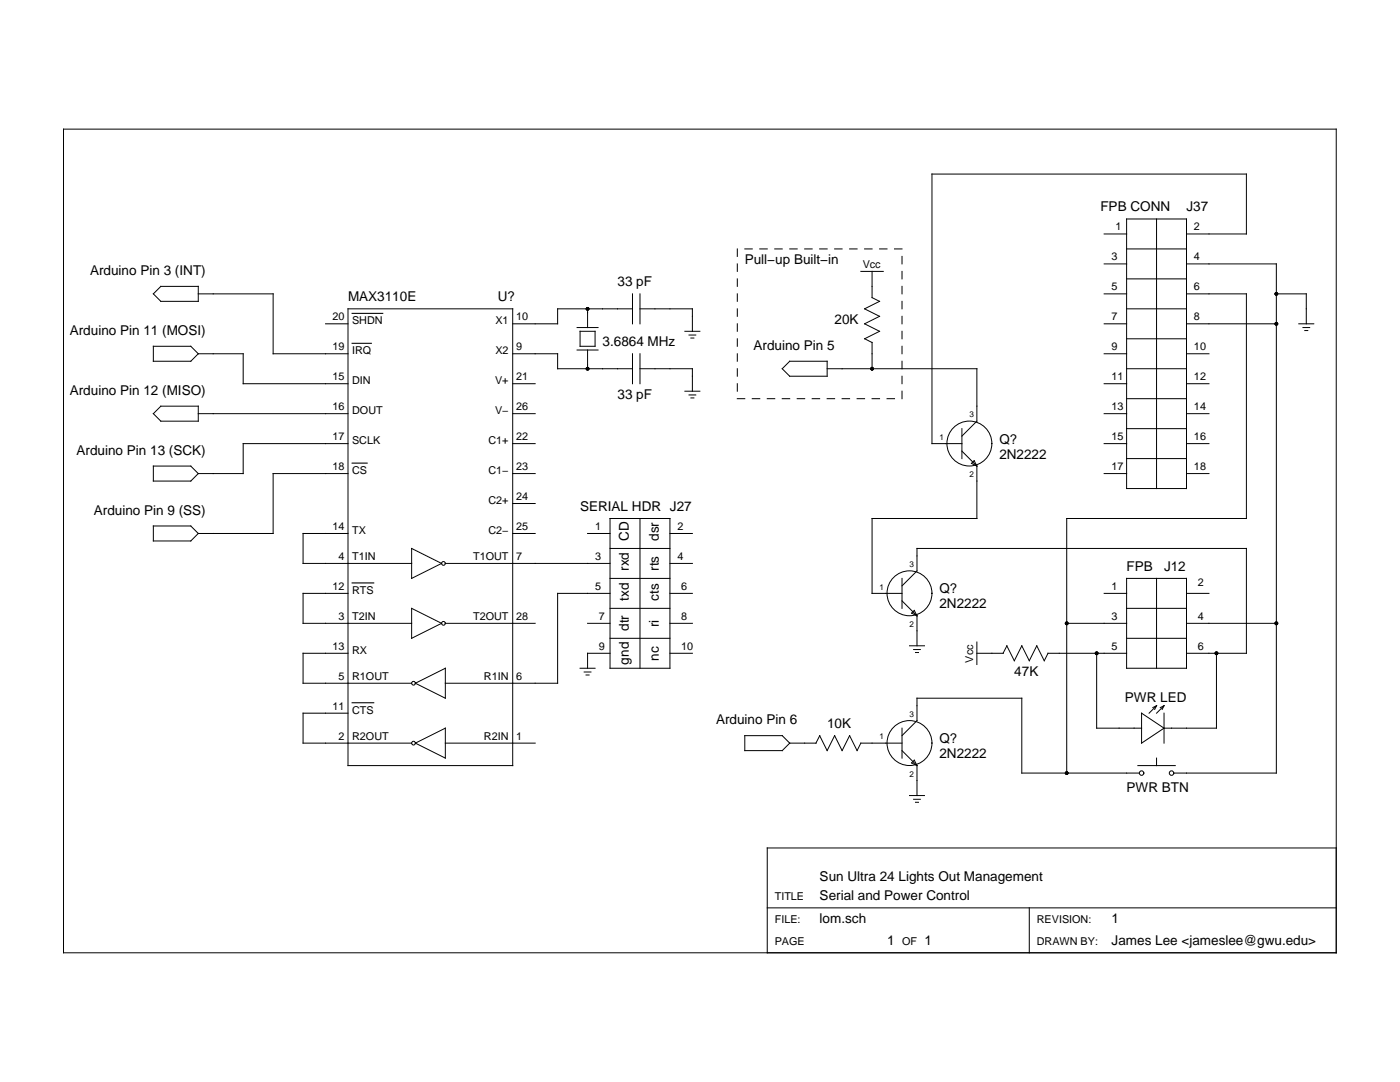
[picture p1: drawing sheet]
<svg xmlns="http://www.w3.org/2000/svg" width="279mm" height="216mm" viewBox="0 0 279 216" stroke-linecap="round" stroke-linejoin="round" font-family="sans-serif">
<g fill="none" stroke="#000" stroke-width=".2">
<path d="M12.7 25.8h254v164.3h-254zM30.6 58.6l1.5-1.5h7.5v3h-7.5zM39.6 58.6h14.9v12h15M126.2 58.6v6M127.7 58.6v6M147.1 49.7v1.5M147.1 52.7v1.5M147.1 55.6v1.5M147.1 58.6v1.5M148.6 49.7h1.5M151.6 49.7h1.5M154.6 49.7h1.5"/>
<path d="M157.6 49.7h1.5M160.6 49.7h1.5M163.6 49.7h1.5M166.6 49.7h1.5M169.6 49.7h1.5M171.8 54.2h4.5M172.5 49.7h1.5M174 54.2v5.2l1.5 .7-3 1.5 3 1.5-3 1.5 3 1.5-3 1.5 1.5 .7M175.5 49.7h1.5M178.5 49.7h1.5M180 51.2v1.5M180 54.2v1.4"/>
<path d="M180 57.1v1.5M220.4 46.7h4.4M220.4 52.7h4.4M220.4 58.6h4.4M224.8 55.6h12M224.8 49.7h12M224.8 43.7h12v53.8h-12zM230.8 43.7v53.8M236.8 46.7h11.9v-12h-62.7v53.8h6M236.8 52.7h17.9v101.6h-20.4M236.8 58.6h11.9v44.9h-35.8v50.8M254.7 58.6h6v6"/>
<path d="M30.6 69.1h7.5l1.5 1.5-1.5 1.5h-7.5zM39.6 70.6h8.9v6h21M65 64.6h4.5M69.5 61.6h32.8v91.2h-32.8zM102.3 70.6h9v3h14.9M102.3 76.6h4.5M115.2 69.8h4.2M115.2 65.4h4.2M115.8 66.1h3v3h-3zM117.3 61.6v3.8M117.3 69.8v3.8M126.2 61.6h-14.9v3h-9"/>
<path d="M126.2 70.6v6M127.7 61.6h10.5v4.5M127.7 73.6h10.5v4.5M127.7 70.6v6M136.7 66.1h3M136.7 78.1h3M137.5 66.9h1.4M137.5 78.8h1.4M137.9 67.5h.6M137.9 79.4h.6M147.1 79.6h1.5M147.1 61.6v1.5"/>
<path d="M147.1 64.6v1.5M147.1 67.6v1.5M147.1 70.6v1.5M147.1 73.6v1.5M147.1 76.6v1.5M150.1 79.6h1.5M153.1 79.6h1.5M156.1 79.6h1.5M156.1 73.6l1.5-1.5h7.5v3h-7.5zM159.1 79.6h1.5M162.1 79.6h1.5M165.1 73.6h29.9v10.4l-3 3"/>
<path d="M165.1 79.6h1.5M168.1 79.6h1.5M171.1 79.6h1.4M174 79.6h1.5M174 68.3v5.3M177 79.6h1.5M180 60.1v1.5M180 63.1v1.5M180 66.1v1.5M180 69.1v1.5M180 72.1v1.5M180 75.1v1.5"/>
<path d="M180 78.1v1.5M220.4 64.6h4.4M220.4 70.6h4.4M220.4 76.6h4.4M224.8 61.6h12M224.8 73.6h12M224.8 67.6h12M224.8 79.6h12M236.8 64.6h17.9M236.8 70.6h4.5M236.8 76.6h4.5M259.2 64.6h3"/>
<path d="M260 65.4h1.4M260.4 66h.6M30.6 82.5l1.5-1.5h7.5v3h-7.5zM30.6 93h7.5l1.5 1.5-1.5 1.5h-7.5zM39.6 82.5h29.9M69.5 88.5h-21v6h-8.9M69.5 94.5h-15v11.9h-14.9M102.3 82.5h4.5M102.3 88.5h4.5M102.3 94.5h4.5M192 90l3 3M192 85.5v6"/>
<path d="M193.9 92.5l.5-.6 .6 1.1zM195 93v10.5h-21v14.9h6M220.4 82.5h4.4M220.4 88.5h4.4M220.4 94.5h4.4M224.8 85.5h12M224.8 91.5h12M236.8 82.5h4.5M236.8 88.5h4.5M236.8 94.5h4.5M30.6 105h7.5l1.5 1.4-1.5 1.5h-7.5zM69.5 106.4h-9v6h21.7"/>
<path d="M69.5 118.4h-9v6h21.7M82.2 109.4l5.9 3-5.9 3zM88.9 112.4h32.8M102.3 106.4h4.5M102.3 100.5h4.5M117.3 106.4h4.4M121.7 118.4h-10.4v17.9h-22.4M121.7 103.5h12v29.8h-12zM121.7 115.4h12M121.7 109.4h12M127.7 103.5v29.8M133.7 106.4h4.5"/>
<path d="M133.7 112.4h4.5M133.7 118.4h4.5M180 116.9l3-3v-4.5h65.7v21h-11.9M180 115.4v6M180 119.9l3 3M220.4 118.4h4.4M224.8 115.4h12v17.9h-12zM230.8 115.4v17.9M236.8 118.4h4.5M69.5 130.4h-9v5.9h21.7M82.2 121.4l5.9 3-5.9 3zM82.9 136.3l6-3v6z"/>
<path d="M88.9 124.4h17.9M115.8 133.3h3M116.6 134.1h1.3M117 134.7h.6M117.3 124.4h4.4M121.7 130.4h-4.4v2.9M121.7 127.4h12M121.7 121.4h12M133.7 124.4h4.5M133.7 130.4h4.5M181.5 128.9h3M181.9 122.3l.6-.5 .5 1.1z"/>
<path d="M182.3 129.6h1.4M182.7 130.2h.6M183 122.9v6M195 130.4h5.2M195 128.1v4.5M200.9 128.9l1.5 2.9 1.5-2.9 1.5 2.9 1.5-2.9 1.5 2.9 .8-1.4h15.6M200.9 128.9l-.7 1.5M212.9 124.4h11.9M218.9 130.4v14.9h8.9M224.8 127.4h12M224.8 121.4h12M236.8 124.4h17.9"/>
<path d="M242.8 130.4v14.9h-10.5M69.5 142.3h-9v6h21.7M82.9 148.3l6-3v6zM88.9 148.3h17.9M148.6 146.8h7.5l1.5 1.5-1.5 1.5h-7.5zM157.6 148.3h5.3l.7-1.5 1.5 3 1.5-3 1.5 3 1.5-3 1.5 3 .7-1.5h8.2M180 146.8l3-3v-4.5h20.9v15h23.5M180 149.8l3 3M180 145.3v6M181.5 158.7h3M181.9 152.2l.6-.5 .5 1.1zM182.3 159.5h1.4"/>
<path d="M183 152.8v5.9M227.1 152.8h7.5M227.8 142.3l4.5 3-4.5 3zM230.8 151.3v1.5M230.8 140.8l-1.5 1.5M230.8 140.8l-.4 .8M230.8 140.8l-.7 .4M232.3 142.3v6M232.3 140.8l-1.5 1.5M232.3 140.8l-.4 .8M232.3 140.8l-.7 .4M182.7 160.1h.6"/>
<path d="M266.7 169.2h-113.6v20.9M153.1 181.2h113.6M205.4 181.2v8.9"/>
<circle cx="193.5" cy="88.5" r="4.5"/>
<circle cx="88.5" cy="112.4" r=".37"/>
<circle cx="181.5" cy="118.4" r="4.5"/>
<circle cx="82.5" cy="136.3" r=".37"/>
<circle cx="88.5" cy="124.4" r=".37"/>
<circle cx="82.5" cy="148.3" r=".37"/>
<circle cx="181.5" cy="148.3" r="4.5"/>
<circle cx="227.8" cy="154.3" r=".45"/>
<circle cx="233.8" cy="154.3" r=".45"/>
</g>
<path d="M70.3 62.5h6.1M70.3 68.5h3.8M70.3 92.4h3M70.3 116.3h4.3M70.3 140.2h4.3" fill="none" stroke="#000" stroke-width=".22"/>
<g fill="#000">
<circle cx="254.7" cy="58.6" r=".37"/>
<circle cx="117.3" cy="61.6" r=".37"/>
<circle cx="117.3" cy="73.6" r=".37"/>
<circle cx="174" cy="73.6" r=".37"/>
<circle cx="254.7" cy="64.6" r=".37"/>
<circle cx="212.9" cy="124.4" r=".37"/>
<circle cx="218.9" cy="130.4" r=".37"/>
<circle cx="242.8" cy="130.4" r=".37"/>
<circle cx="254.7" cy="124.4" r=".37"/>
<circle cx="212.9" cy="154.3" r=".37"/>
</g>
<g font-size="2.7">
<text x="219.6" y="42.2">FPB CONN</text>
<text x="236.8" y="42.2">J37</text>
<text x="148.6" y="52.7">Pull−up Built−in</text>
<text x="18" y="54.9">Arduino Pin 3 (INT)</text>
<text x="123.2" y="57.1">33 pF</text>
<text x="69.5" y="60.1">MAX3110E</text>
<text x="99.3" y="60.1">U?</text>
<text x="166.6" y="64.6">20K</text>
<text x="13.9" y="66.8">Arduino Pin 11 (MOSI)</text>
<text x="120.3" y="69.1">3.6864 MHz</text>
<text x="150.4" y="69.8">Arduino Pin 5</text>
<text x="13.9" y="78.8">Arduino Pin 12 (MISO)</text>
<text x="123.2" y="79.6">33 pF</text>
<text x="199.4" y="88.5">Q?</text>
<text x="15.3" y="90.7">Arduino Pin 13 (SCK)</text>
<text x="199.4" y="91.5">2N2222</text>
<text x="115.8" y="102">SERIAL HDR J27</text>
<text x="18.7" y="102.7">Arduino Pin 9 (SS)</text>
<text x="125.5" y="107.9" transform="rotate(-90 125.5 107.9)">CD</text>
<text x="131.5" y="107.9" transform="rotate(-90 131.5 107.9)">dsr</text>
<text x="125.5" y="113.9" transform="rotate(-90 125.5 113.9)">rxd</text>
<text x="131.5" y="113.9" transform="rotate(-90 131.5 113.9)">rts</text>
<text x="224.8" y="113.9">FPB</text>
<text x="232.3" y="113.9">J12</text>
<text x="125.5" y="119.9" transform="rotate(-90 125.5 119.9)">txd</text>
<text x="131.5" y="119.9" transform="rotate(-90 131.5 119.9)">cts</text>
<text x="187.5" y="118.4">Q?</text>
<text x="125.5" y="125.9" transform="rotate(-90 125.5 125.9)">dtr</text>
<text x="131.5" y="125.1" transform="rotate(-90 131.5 125.1)">ri</text>
<text x="187.5" y="121.4">2N2222</text>
<text x="131.5" y="131.8" transform="rotate(-90 131.5 131.8)">nc</text>
<text x="125.5" y="132.6" transform="rotate(-90 125.5 132.6)">gnd</text>
<text x="202.4" y="134.8">47K</text>
<text x="224.5" y="140.1">PWR LED</text>
<text x="142.9" y="144.5">Arduino Pin 6</text>
<text x="165.1" y="145.3">10K</text>
<text x="187.5" y="148.3">Q?</text>
<text x="187.5" y="151.3">2N2222</text>
<text x="224.8" y="158">PWR BTN</text>
<text x="163.6" y="175.8">Sun Ultra 24 Lights Out Management</text>
<text x="163.6" y="179.7">Serial and Power Control</text>
<text x="163.6" y="184.1">lom.sch</text>
<text x="221.9" y="184.1">1</text>
<text x="177" y="188.6">1</text>
<text x="184.5" y="188.6">1</text>
<text x="221.9" y="188.6">James Lee &lt;jameslee@gwu.edu&gt;</text>
</g>
<g font-size="2.2">
<text x="222.6" y="45.9">1</text>
<text x="238.3" y="45.9">2</text>
<text x="172.2" y="53.4">Vcc</text>
<text x="221.9" y="51.9">3</text>
<text x="238.3" y="51.9">4</text>
<text x="221.9" y="57.9">5</text>
<text x="238.3" y="57.9">6</text>
<text x="66.4" y="63.9">20</text>
<text x="70.3" y="64.7">SHDN</text>
<text x="98.9" y="64.7">X1</text>
<text x="103" y="63.9">10</text>
<text x="221.9" y="63.9">7</text>
<text x="238.3" y="63.9">8</text>
<text x="66.4" y="69.9">19</text>
<text x="70.3" y="70.7">IRQ</text>
<text x="98.9" y="70.7">X2</text>
<text x="103" y="69.9">9</text>
<text x="221.9" y="69.8">9</text>
<text x="238.3" y="69.8">10</text>
<text x="66.4" y="75.9">15</text>
<text x="70.3" y="76.6">DIN</text>
<text x="98.8" y="76.6">V+</text>
<text x="103" y="75.9">21</text>
<text x="221.9" y="75.8">11</text>
<text x="238.3" y="75.8">12</text>
<text x="66.4" y="81.9">16</text>
<text x="70.3" y="82.6">DOUT</text>
<text x="98.8" y="82.6">V−</text>
<text x="103" y="81.9">26</text>
<text x="221.9" y="81.8">13</text>
<text x="238.3" y="81.8">14</text>
<text x="66.4" y="87.8">17</text>
<text x="70.3" y="88.6">SCLK</text>
<text x="97.5" y="88.6">C1+</text>
<text x="103" y="87.8">22</text>
<text x="221.9" y="87.8">15</text>
<text x="238.3" y="87.8">16</text>
<text x="66.4" y="93.8">18</text>
<text x="70.3" y="94.6">CS</text>
<text x="97.5" y="94.6">C1−</text>
<text x="103" y="93.8">23</text>
<text x="221.9" y="93.7">17</text>
<text x="238.3" y="93.7">18</text>
<text x="97.5" y="100.5">C2+</text>
<text x="103" y="99.8">24</text>
<text x="66.4" y="105.8">14</text>
<text x="70.3" y="106.5">TX</text>
<text x="97.5" y="106.5">C2−</text>
<text x="103" y="105.8">25</text>
<text x="118.8" y="105.7">1</text>
<text x="135.2" y="105.7">2</text>
<text x="67.6" y="111.8">4</text>
<text x="70.3" y="111.8">T1IN</text>
<text x="94.4" y="111.8">T1OUT 7</text>
<text x="118.8" y="111.7">3</text>
<text x="135.2" y="111.7">4</text>
<text x="66.4" y="117.7">12</text>
<text x="70.3" y="118.5">RTS</text>
<text x="118.8" y="117.7">5</text>
<text x="135.9" y="117.7">6</text>
<text x="221.9" y="117.7">1</text>
<text x="239" y="116.9">2</text>
<text x="67.6" y="123.7">3</text>
<text x="70.3" y="123.7">T2IN</text>
<text x="94.4" y="123.7">T2OUT 28</text>
<text x="119.5" y="123.6">7</text>
<text x="135.9" y="123.6">8</text>
<text x="221.9" y="123.6">3</text>
<text x="239" y="123.6">4</text>
<text x="66.4" y="129.7">13</text>
<text x="70.3" y="130.4">RX</text>
<text x="119.5" y="129.6">9</text>
<text x="135.9" y="129.6">10</text>
<text x="221.9" y="129.6">5</text>
<text x="239" y="129.6">6</text>
<text x="67.6" y="135.7">5</text>
<text x="70.3" y="135.7">R1OUT</text>
<text x="96.6" y="135.7">R1IN 6</text>
<text x="194.2" y="132.2" transform="rotate(-90 194.2 132.2)">Vcc</text>
<text x="66.4" y="141.6">11</text>
<text x="70.3" y="142.4">CTS</text>
<text x="67.6" y="147.6">2</text>
<text x="70.3" y="147.6">R2OUT</text>
<text x="96.6" y="147.6">R2IN 1</text>
<text x="154.6" y="179.7">TITLE</text>
<text x="154.6" y="184.1">FILE:</text>
<text x="206.9" y="184.1">REVISION:</text>
<text x="154.6" y="188.6">PAGE</text>
<text x="180" y="188.6">OF</text>
<text x="206.9" y="188.6">DRAWN BY:</text>
</g>
<g font-size="1.6">
<text x="193.5" y="83.3">3</text>
<text x="187.5" y="87.8">1</text>
<text x="193.5" y="95.2">2</text>
<text x="181.5" y="113.2">3</text>
<text x="175.5" y="117.7">1</text>
<text x="181.5" y="125.1">2</text>
<text x="181.5" y="143.1">3</text>
<text x="175.5" y="147.5">1</text>
<text x="181.5" y="155">2</text>
</g>
</svg>
